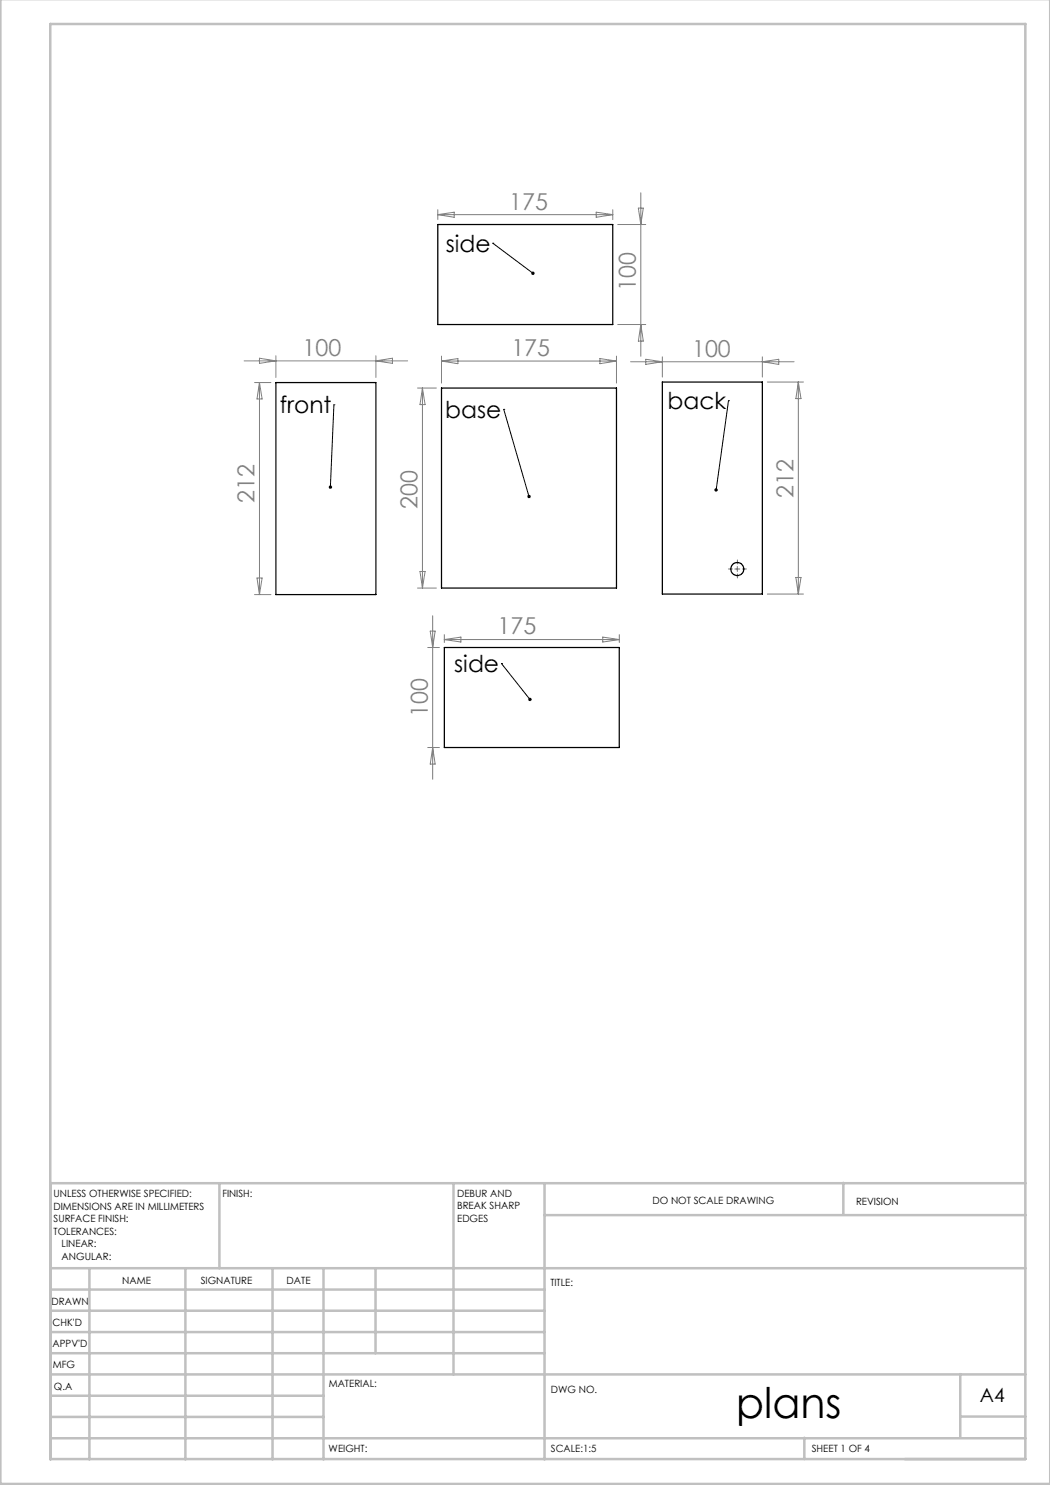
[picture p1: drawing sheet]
<svg xmlns="http://www.w3.org/2000/svg" width="210mm" height="297mm" viewBox="0 0 210 297" stroke-linecap="round" stroke-linejoin="round" font-family="sans-serif">
<path d="M98.6 48.6h.1M98.6 48.6l8 6M66.8 81h.1M66.8 81l-.7 16.4M100.8 81.9h.1M100.8 81.9l5 17.4M145.7 80.1h.1M145.7 80.1l-2.5 17.9M100.3 132.7h.1M100.3 132.7l5.7 7.2" fill="none" stroke="#000" stroke-width=".2"/>
<path d="M146.5 113.8h-.8M147.5 114.8v.8M147.5 112.8v-.8M148.5 113.8h.8" fill="none" stroke="#808000" stroke-width=".2" stroke-dasharray="15.2 1.3 1.3 1.3"/>
<path d="M147 113.8h1M147.5 113.3v1" fill="none" stroke="#808000" stroke-width=".2"/>
<g fill="none" stroke="#c0c0c0" stroke-width=".5">
<path d="M.1 -.1v296.9h209.9v-296.9M10.1 4.8h195v287h-195zM43.9 236.6v17M90.7 236.6v38.3M108.9 236.6v55.3M168.7 236.6v6.3M205.1 236.6h-195v55.3M10.1 253.6h195M10.1 257.9h98.8M17.9 253.6v38.3M37.1 253.6v38.3M54.5 253.6v38.3"/>
<path d="M64.7 253.6v38.3M75.1 253.6v17M108.9 243h96.2M10.1 270.6h98.8M10.1 266.4h98.8M10.1 262.1h98.8M10.1 279.1h54.6M10.1 274.9h195M192.1 274.8v12.7M10.1 287.7h195M10.1 283.4h54.6M160.9 287.5v4.3"/>
<path d="M192.1 283.3h13"/>
</g>
<g fill="none" stroke="#808080" stroke-width=".2">
<path d="M128.2 38.6v32.7M87.6 41.9v2M87.6 42.9h35M87.6 42.9l3.2-.5v1.1zM119.2 42.4l3.4 .5-3.4 .6zM122.6 41.9v2M123.5 44.9h5.7M127.7 41.6h1l-.5 3.3zM48.8 72.2h32.7M50.9 76.5h3.3M51.9 71.6l3.3 .6-3.3 .5zM51.9 76.5v42.4"/>
<path d="M51.9 76.5l.5 3.3h-1zM55.2 71.2v4.3M75.2 71.2v4.3M75.2 72.2l3.3-.6v1.1zM83.5 77.6h3.8M84.5 77.6v40M84.5 77.6l.5 3.3h-1zM88.3 71.2v5.4M88.3 72.2h35M88.3 72.2l3.3-.5v1zM120 71.7l3.3 .5-3.3 .5zM123.3 71.2v5.4"/>
<path d="M123.5 64.9h5.7M126.1 72.4h32.7M128.2 64.9l.5 3.3h-1zM129.2 71.9l3.3 .5-3.3 .5zM132.5 71.4v4M152.5 71.4v4M152.5 72.4l3.3-.5v1zM153.5 76.4h7.2M159.7 76.4v42.4M159.7 76.4l.5 3.3h-1zM50.9 118.9h3.3M51.4 115.6h1l-.5 3.3z"/>
<path d="M83.5 117.6h3.8M84 114.3h1l-.5 3.3zM153.5 118.8h7.2M159.2 115.5h1l-.5 3.3zM85.5 129.5h2.4M86 126.2h1l-.5 3.3zM86.5 123.2v32.7M88.9 126.9v1.6M88.9 127.9h35M88.9 127.9l3.3-.5v1zM120.5 127.4l3.4 .5-3.4 .5zM123.9 126.9v1.6"/>
<path d="M85.5 149.5h2.4M86.5 149.5l.5 3.3h-1z"/>
</g>
<path d="M105.6 99l-.1 .1a.35 .35 0 0 0 0 .4 .35 .35 0 0 0 .4 .1l-.1-.3 .2 .3a.34 .34 0 0 0 .1-.5 .34 .34 0 0 0-.5-.1zM65.8 97.2a.34 .34 0 0 0 0 .3 .34 .34 0 0 0 .3 .3v-.4v.4a.34 .34 0 0 0 .3-.5 .34 .34 0 0 0-.6-.1zM106.3 54.4a.34 .34 0 0 0 .1 .5 .34 .34 0 0 0 .5 0l-.3-.3 .3 .3a.34 .34 0 0 0-.1-.5 .34 .34 0 0 0-.5 0zM105.8 139.6v.1a.33 .33 0 0 0-.1 .4 .33 .33 0 0 0 .5 .1l-.2-.3 .2 .3a.34 .34 0 0 0 .1-.5 .34 .34 0 0 0-.5-.1zM143 97.8a.32 .32 0 0 0-.1 .3 .32 .32 0 0 0 .3 .2v-.3v.3a.34 .34 0 0 0 .3-.4 .34 .34 0 0 0-.5-.1z" fill="#000"/>
<g fill="none" stroke="#000" stroke-width=".25">
<path d="M87.6 44.9h35v20h-35zM55.2 76.5h20v42.4h-20zM88.3 77.6h35v40h-35zM132.5 76.4h20v42.4h-20zM88.9 129.5h35v20h-35z"/>
<circle cx="147.5" cy="113.8" r="1.31"/>
</g>
<text font-size="8.5" x="147.2" y="283.5">plans</text>
<g font-size="4.7" fill="#808080">
<text x="101.8" y="41.9">175</text>
<text x="127.2" y="58.2" transform="rotate(-90 127.2 58.2)">100</text>
<text x="60.5" y="71.1">100</text>
<text x="102.3" y="71.2">175</text>
<text x="138.4" y="71.3">100</text>
<text x="50.9" y="100.6" transform="rotate(-90 50.9 100.6)">212</text>
<text x="83.5" y="101.8" transform="rotate(-90 83.5 101.8)">200</text>
<text x="158.7" y="99.6" transform="rotate(-90 158.7 99.6)">212</text>
<text x="99.5" y="126.9">175</text>
<text x="85.5" y="143.4" transform="rotate(-90 85.5 143.4)">100</text>
</g>
<g font-size="4.7">
<text x="89.1" y="50.3">side</text>
<text x="56" y="82.6">front</text>
<text x="89.1" y="83.6">base</text>
<text x="133.5" y="81.8">back</text>
<text x="90.9" y="134.4">side</text>
</g>
<text font-size="3.9" x="196" y="280.4">A4</text>
<g font-size="2">
<text x="10.7" y="239.5">UNLESS OTHERWISE SPECIFIED:</text>
<text x="44.5" y="239.5">FINISH:</text>
<text x="91.4" y="239.4">DEBUR AND</text>
<text x="10.7" y="242">DIMENSIONS ARE IN MILLIMETERS</text>
<text x="10.7" y="244.5">SURFACE FINISH:</text>
<text x="91.4" y="241.9">BREAK SHARP</text>
<text x="91.4" y="244.4">EDGES</text>
<text x="130.5" y="240.8">DO NOT SCALE DRAWING</text>
<text x="171.2" y="241">REVISION</text>
<text x="10.7" y="247">TOLERANCES:</text>
<text x="12.3" y="249.5">LINEAR:</text>
<text x="12.3" y="252">ANGULAR:</text>
<text x="24.4" y="256.9">NAME</text>
<text x="40.1" y="256.8">SIGNATURE</text>
<text x="57.3" y="256.8">DATE</text>
<text x="110.1" y="257.1">TITLE:</text>
<text x="10.3" y="260.9">DRAWN</text>
<text x="10.5" y="269.3">APPV'D</text>
<text x="10.5" y="265.2">CHK'D</text>
<text x="10.6" y="273.6">MFG</text>
<text x="10.8" y="278">Q.A</text>
<text x="65.8" y="277.4">MATERIAL:</text>
<text x="110.2" y="278.5">DWG NO.</text>
<text x="65.7" y="290.4">WEIGHT:</text>
<text x="110.2" y="290.5">SCALE:1:5</text>
<text x="162.4" y="290.4">SHEET 1 OF 4</text>
</g>
</svg>
